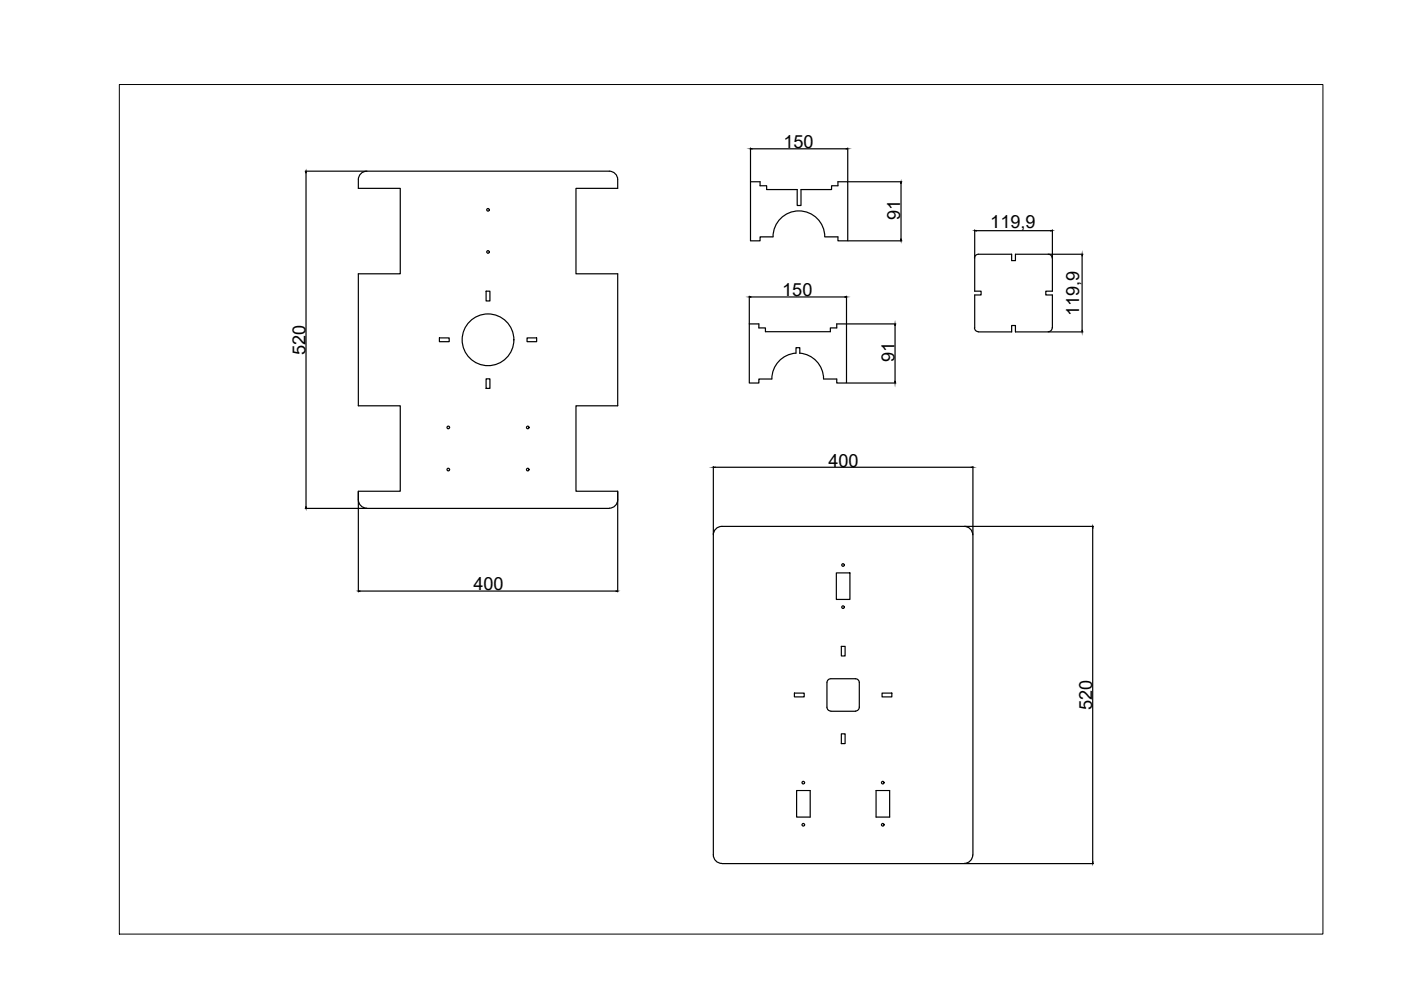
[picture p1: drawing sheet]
<svg xmlns="http://www.w3.org/2000/svg" width="297mm" height="210mm" viewBox="0 0 297 210" stroke-linecap="round" stroke-linejoin="round" font-family="sans-serif">
<!-- layer: 0 -->
<g fill="none" stroke="#000" stroke-width=".25">
<path d="M64.7 36.3h13M64.9 36.6v70.9M77.8 36.3a1.8 1.8 0 0 0-1.8 1.8v1.8h8.9v18.2h-8.9v27.9h8.9v18.2h-8.9v21.3M77.8 36.3h51.4a1.8 1.8 0 0 1 1.8 1.8v1.8h-8.9v18.2h8.9v27.9h-8.9v18.2h8.9v21.3M159.1 31.4v7.1M159.5 31.6h19.9M179.7 31.4v7.1M179.8 38.5h11.4M191 38.9v11.8M174.9 50.2a5.5 5.5 0 0 0-5.5-5.5 5.5 5.5 0 0 0-5.5 5.5h-2.8v.9h-2v-12.6h2v.9h1.4v.8h6.5v3.4h.8v-3.4h6.5v-.8h1.4v-.9h2v12.6h-2v-.9h-2.8M179.8 51.1h11.4M206.7 54.8v6.9h1.3v.8h-1.3v7"/>
<path d="M206.7 48.7v6M207 48.9h15.8M222.3 53.9a.83 .83 0 0 1 .8 .8M222.3 53.9h-7v1.4h-.8v-1.4h-7.1a.83 .83 0 0 0-.8 .8M222.4 53.9h7.2M223.1 54.8v6.9h-1.4v.8h1.4v7M223.1 48.7v6M229.4 54.2v15.8M93.2 71.6h2v.8h-2zM103.1 61.7h.8v2.1h-.8zM111.7 71.6h2.1v.8h-2.1zM158.9 62.8v5.8"/>
<path d="M159.2 63h19.9M168.7 74.9a5.5 5.5 0 0 0-5.1 5.5h-2.7v.8h-2v-12.5h2v.8h1.4v.8h13.8v-.8h1.3v-.8h2.1v12.5h-2.1v-.8h-2.7M168.8 74.9v-1.2h.8v1.2M169.5 74.9a5.5 5.5 0 0 1 5.1 5.4M179.5 62.8v5.8M179.6 68.7h10.3M189.8 69v11.8M206.6 69.5a.83 .83 0 0 0 .8 .8M207.5 70.4h7v-1.4h.8v1.4h7M222.4 70.4h7.2M223.1 69.5a.83 .83 0 0 1-.8 .8M103.1 80.3h.8v2.1h-.8z"/>
<path d="M151.2 98.9v14.4M151.6 99.1h54.3M179.6 81.2h10.3M206.3 98.9v14.4M64.7 107.8h13M76 106a1.8 1.8 0 0 0 1.8 1.8M77.8 107.8h51.4M131 106a1.8 1.8 0 0 1-1.8 1.8M153 111.6a1.8 1.8 0 0 0-1.8 1.8v67.9a1.8 1.8 0 0 0 1.8 1.8M153.1 111.6h51.3a1.8 1.8 0 0 1 1.8 1.8M204.5 111.6h27.3M206.3 113.4v67.9"/>
<path d="M231.7 111.9v70.9M76.3 125.3h54.3M177.3 121.5h2.9v5.6h-2.9zM178.4 137h.8v2.1h-.8zM168.4 147h2.1v.8h-2.1zM176.2 143.9a.83 .83 0 0 0-.9 .9v5.1a.83 .83 0 0 0 .9 .9M176.2 143.9h5.2a.83 .83 0 0 1 .8 .8v5.3a.83 .83 0 0 1-.8 .8M176.2 150.8h5.2M178.4 155.6h.8v2.1h-.8zM187 147h2.1v.8h-2.1zM168.9 167.6h2.9v5.6h-2.9zM185.7 167.6h2.9v5.6h-2.9z"/>
<path d="M153.1 183.1h51.4M204.5 183.1h27.3M206.2 181.3a1.8 1.8 0 0 1-1.8 1.8"/>
<circle cx="103.5" cy="53.4" r=".28"/>
<circle cx="103.5" cy="44.5" r=".28"/>
<circle cx="103.5" cy="72" r="5.5"/>
<circle cx="95" cy="90.6" r=".28"/>
<circle cx="95" cy="99.6" r=".28"/>
<circle cx="111.9" cy="99.6" r=".28"/>
<circle cx="111.9" cy="90.6" r=".28"/>
<circle cx="178.7" cy="119.8" r=".28"/>
<circle cx="178.7" cy="128.7" r=".28"/>
<circle cx="170.3" cy="174.9" r=".28"/>
<circle cx="170.3" cy="165.9" r=".28"/>
<circle cx="187.2" cy="165.9" r=".28"/>
<circle cx="187.2" cy="174.9" r=".28"/>
</g>
<g fill="#000" stroke="#000" stroke-width=".21">
<path d="M64.9 36.3v.3h-.1zM159.1 31.6l.4-.1zM179.4 31.5l.3 .1zM191 38.5l.1 .4h-.1zM191 50.7h.1l-.1 .4zM206.7 48.9h.3v.1zM222.8 48.9h.3l-.3 .1zM229.4 53.9l.1 .3zM158.9 63l.3-.1zM179.1 62.9l.4 .1zM189.8 68.7v.3zM229.4 70v.4z"/>
<path d="M151.2 99.1h.4zM189.7 80.8l.1 .4zM205.9 99l.4 .1zM64.8 107.5h.1v.3zM231.7 111.6l.1 .3h-.2zM76 125.3h.3v.1zM130.6 125.3h.4l-.4 .1zM231.6 182.8h.2l-.1 .3z"/>
</g>
<path d="M25.3 17.9h255.2v180.1h-255.2z" fill="none" stroke="#000" stroke-width=".21"/>
<g font-size="3.8">
<text x="166.1" y="31.4">150</text>
<text x="190.9" y="46.7" transform="rotate(-90 190.9 46.7)">91</text>
<text x="210" y="48.3">119,9</text>
<text x="165.8" y="62.8">150</text>
<text x="228.8" y="67.1" transform="rotate(-90 228.8 67.1)">119,9</text>
<text x="64.8" y="75.2" transform="rotate(-90 64.8 75.2)">520</text>
<text x="189.6" y="76.8" transform="rotate(-90 189.6 76.8)">91</text>
<text x="175.6" y="98.9">400</text>
<text x="100.4" y="125.2">400</text>
<text x="231.5" y="150.6" transform="rotate(-90 231.5 150.6)">520</text>
</g>
</svg>
